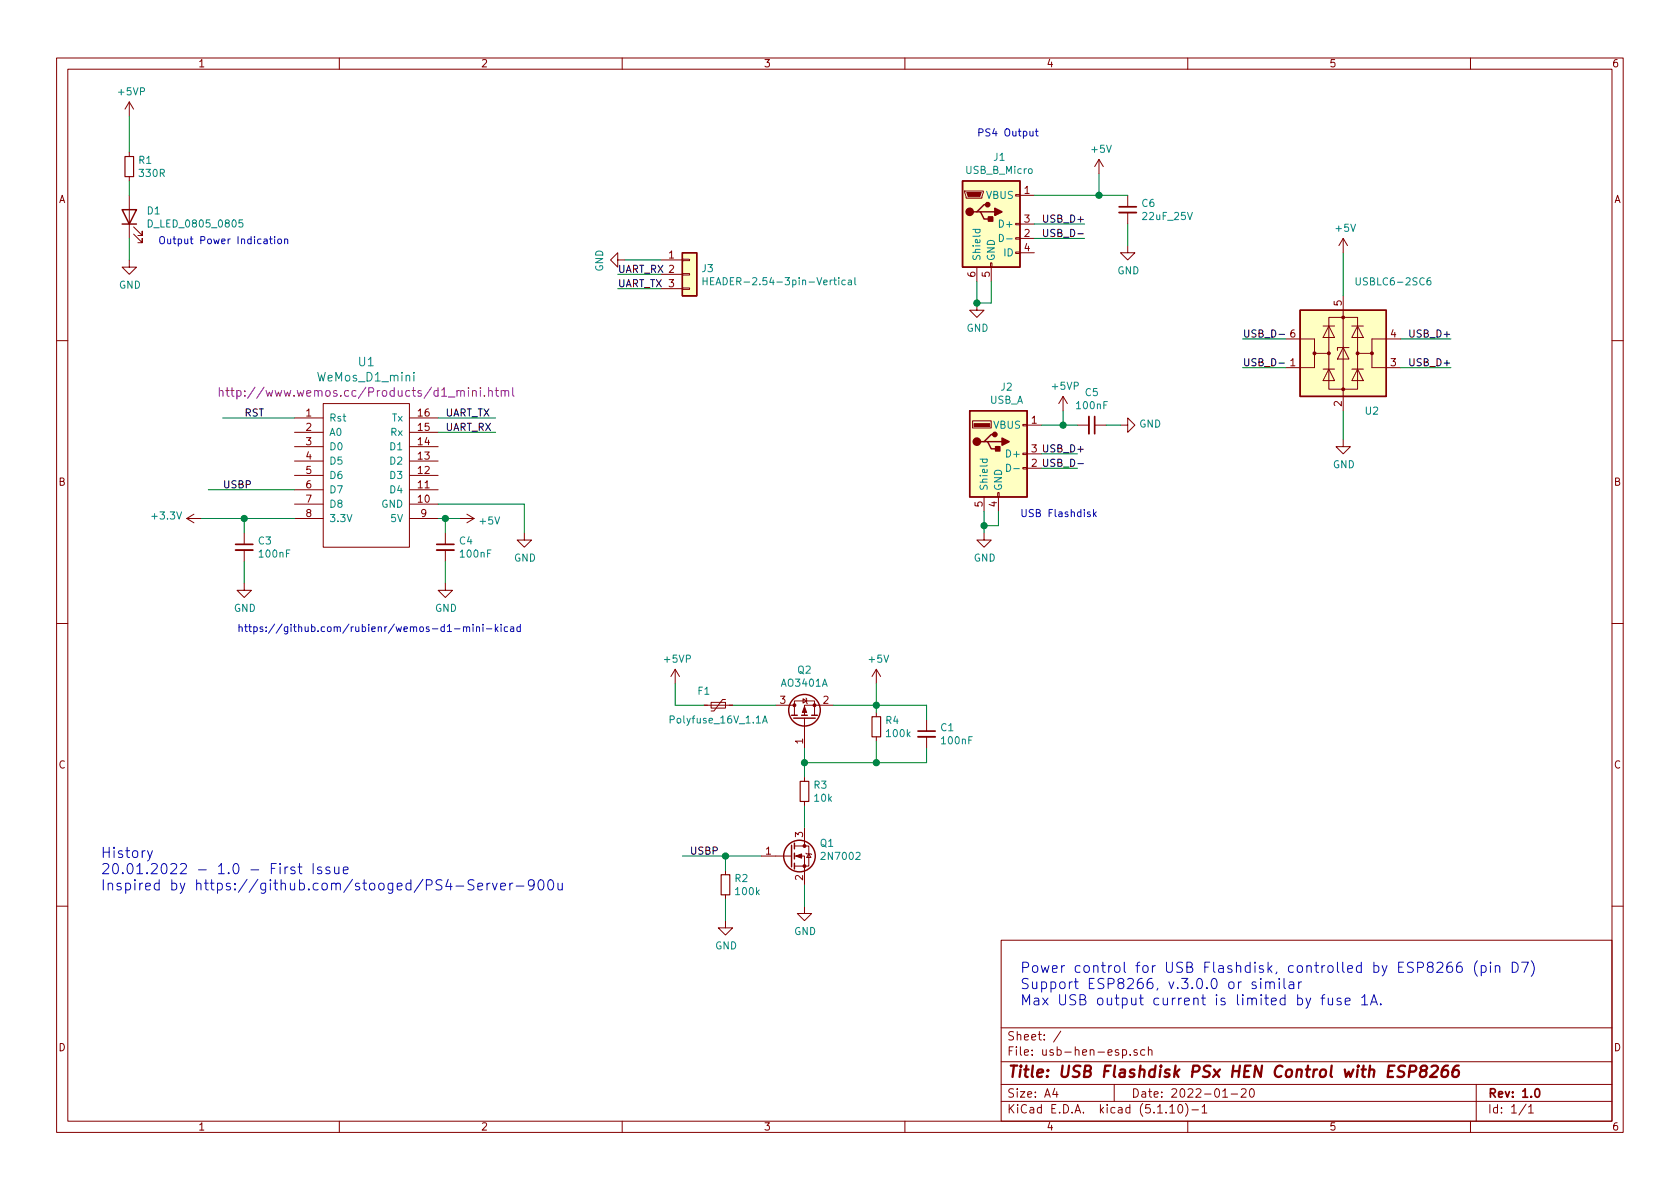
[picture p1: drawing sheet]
EESchema Schematic File Version 4
EELAYER 30 0
EELAYER END
$Descr A4 11693 8268
encoding utf-8
Sheet 1 1
Title "USB Flashdisk PSx HEN Control with ESP8266"
Date "2022-01-20"
Rev "1.0"
Comp ""
Comment1 ""
Comment2 ""
Comment3 ""
Comment4 ""
$EndDescr
$Comp
L wemos_mini:WeMos_D1_mini U1
U 1 1
P 2550 3250
F 0 "U1" H 2550 3993 60  0000 C CNN
F 1 "WeMos_D1_mini" H 2550 3887 60  0000 C CNN
F 2 "wemos-d1-mini:wemos-d1-mini-connectors-only" H 3100 2550 60  0001 C CNN
F 3 "http://www.wemos.cc/Products/d1_mini.html" H 2550 3781 60  0000 C CNN
	1    2550 3250
	1    0    0    -1  
$EndComp
$Comp
L power:GND #PWR0101
U 1 1
P 3650 3700
F 0 "#PWR0101" H 3650 3450 50  0001 C CNN
F 1 "GND" H 3655 3527 50  0000 C CNN
F 2 "" H 3650 3700 50  0001 C CNN
F 3 "" H 3650 3700 50  0001 C CNN
	1    3650 3700
	1    0    0    -1  
$EndComp
Wire Wire Line
	3050 3500 3650 3500
Wire Wire Line
	3650 3500 3650 3700
$Comp
L Connector:USB_B_Micro J1
U 1 1
P 6900 1550
F 0 "J1" H 6957 2017 50  0000 C CNN
F 1 "USB_B_Micro" H 6957 1926 50  0000 C CNN
F 2 "usb-hen-esp:USB_Micro-Jing Extension" H 7050 1500 50  0001 C CNN
F 3 "~" H 7050 1500 50  0001 C CNN
	1    6900 1550
	1    0    0    -1  
$EndComp
$Comp
L Connector:USB_A J2
U 1 1
P 6950 3150
F 0 "J2" H 7007 3617 50  0000 C CNN
F 1 "USB_A" H 7007 3526 50  0000 C CNN
F 2 "Connector_USB:USB_A_Molex_67643_Horizontal" H 7100 3100 50  0001 C CNN
F 3 "" H 7100 3100 50  0001 C CNN
	1    6950 3150
	1    0    0    -1  
$EndComp
Wire Wire Line
	7250 3150 7500 3150
Wire Wire Line
	7250 3250 7500 3250
Text Label 7250 3150 0    50   ~ 0
USB_D+
Text Label 7250 3250 0    50   ~ 0
USB_D-
Wire Wire Line
	7200 1550 7550 1550
Wire Wire Line
	7200 1650 7550 1650
Text Label 7250 1550 0    50   ~ 0
USB_D+
Text Label 7250 1650 0    50   ~ 0
USB_D-
$Comp
L power:GND #PWR0102
U 1 1
P 6800 2100
F 0 "#PWR0102" H 6800 1850 50  0001 C CNN
F 1 "GND" H 6805 1927 50  0000 C CNN
F 2 "" H 6800 2100 50  0001 C CNN
F 3 "" H 6800 2100 50  0001 C CNN
	1    6800 2100
	1    0    0    -1  
$EndComp
Wire Wire Line
	6800 1950 6800 2100
Wire Wire Line
	6800 2100 6900 2100
Wire Wire Line
	6900 2100 6900 1950
Connection ~ 6800 2100
$Comp
L power:GND #PWR0103
U 1 1
P 6850 3700
F 0 "#PWR0103" H 6850 3450 50  0001 C CNN
F 1 "GND" H 6855 3527 50  0000 C CNN
F 2 "" H 6850 3700 50  0001 C CNN
F 3 "" H 6850 3700 50  0001 C CNN
	1    6850 3700
	1    0    0    -1  
$EndComp
Wire Wire Line
	6850 3650 6950 3650
Wire Wire Line
	6950 3650 6950 3550
Wire Wire Line
	6850 3550 6850 3650
Connection ~ 6850 3650
Wire Wire Line
	6850 3650 6850 3700
$Comp
L power:+5V #PWR0104
U 1 1
P 7650 1200
F 0 "#PWR0104" H 7650 1050 50  0001 C CNN
F 1 "+5V" H 7665 1373 50  0000 C CNN
F 2 "" H 7650 1200 50  0001 C CNN
F 3 "" H 7650 1200 50  0001 C CNN
	1    7650 1200
	1    0    0    -1  
$EndComp
$Comp
L power:+5V #PWR0105
U 1 1
P 3200 3600
F 0 "#PWR0105" H 3200 3450 50  0001 C CNN
F 1 "+5V" V 3215 3728 50  0000 L CNN
F 2 "" H 3200 3600 50  0001 C CNN
F 3 "" H 3200 3600 50  0001 C CNN
	1    3200 3600
	0    1    1    0   
$EndComp
Wire Wire Line
	3050 3600 3100 3600
Wire Wire Line
	3100 3700 3100 3600
Connection ~ 3100 3600
Wire Wire Line
	3100 3600 3200 3600
$Comp
L power:GND #PWR0106
U 1 1
P 3100 4050
F 0 "#PWR0106" H 3100 3800 50  0001 C CNN
F 1 "GND" H 3105 3877 50  0000 C CNN
F 2 "" H 3100 4050 50  0001 C CNN
F 3 "" H 3100 4050 50  0001 C CNN
	1    3100 4050
	1    0    0    -1  
$EndComp
Wire Wire Line
	3100 3900 3100 4050
Wire Wire Line
	7200 1350 7650 1350
Wire Wire Line
	7650 1350 7650 1200
$Comp
L 0Keyhas_C0805_Basic:22uF_25V C6
U 1 1
P 7850 1450
F 0 "C6" H 7942 1496 50  0000 L CNN
F 1 "22uF_25V" H 7942 1405 50  0000 L CNN
F 2 "Capacitor_SMD:C_0805_2012Metric" H 7888 1300 50  0001 C CNN
F 3 "https://datasheet.lcsc.com/szlcsc/Samsung-Electro-Mechanics-CL21A226MAQNNNE_C45783.pdf" V 7850 1450 50  0001 C CNN
F 4 "C45783" V 7850 1450 50  0001 C CNN "LCSC"
	1    7850 1450
	1    0    0    -1  
$EndComp
Wire Wire Line
	7650 1350 7850 1350
Connection ~ 7650 1350
$Comp
L power:GND #PWR0107
U 1 1
P 7850 1700
F 0 "#PWR0107" H 7850 1450 50  0001 C CNN
F 1 "GND" H 7855 1527 50  0000 C CNN
F 2 "" H 7850 1700 50  0001 C CNN
F 3 "" H 7850 1700 50  0001 C CNN
	1    7850 1700
	1    0    0    -1  
$EndComp
Wire Wire Line
	7850 1550 7850 1700
$Comp
L power:+5VP #PWR0108
U 1 1
P 7400 2850
F 0 "#PWR0108" H 7400 2700 50  0001 C CNN
F 1 "+5VP" H 7415 3023 50  0000 C CNN
F 2 "" H 7400 2850 50  0001 C CNN
F 3 "" H 7400 2850 50  0001 C CNN
	1    7400 2850
	1    0    0    -1  
$EndComp
Wire Wire Line
	7250 2950 7400 2950
Wire Wire Line
	7400 2950 7400 2850
Wire Wire Line
	7500 2950 7400 2950
Connection ~ 7400 2950
$Comp
L power:GND #PWR0109
U 1 1
P 7800 2950
F 0 "#PWR0109" H 7800 2700 50  0001 C CNN
F 1 "GND" V 7805 2822 50  0000 R CNN
F 2 "" H 7800 2950 50  0001 C CNN
F 3 "" H 7800 2950 50  0001 C CNN
	1    7800 2950
	0    -1   -1   0   
$EndComp
Wire Wire Line
	7700 2950 7800 2950
$Comp
L 0Keyhas_transistors_N:2N7002 Q1
U 1 1
P 5500 5950
F 0 "Q1" H 5704 6041 50  0000 L CNN
F 1 "2N7002" H 5704 5950 50  0000 L CNN
F 2 "Package_TO_SOT_SMD:SOT-23" H 5700 5875 50  0001 L CIN
F 3 "https://www.diodes.com/assets/Datasheets/ds30896.pdf" H 5500 5950 50  0001 L CNN
F 4 "C8545" H 5704 5859 50  0001 L CNN "JLCSMT"
	1    5500 5950
	1    0    0    -1  
$EndComp
$Comp
L power:GND #PWR0110
U 1 1
P 5600 6300
F 0 "#PWR0110" H 5600 6050 50  0001 C CNN
F 1 "GND" H 5605 6127 50  0000 C CNN
F 2 "" H 5600 6300 50  0001 C CNN
F 3 "" H 5600 6300 50  0001 C CNN
	1    5600 6300
	1    0    0    -1  
$EndComp
Wire Wire Line
	5600 6150 5600 6300
Wire Wire Line
	5300 5950 5050 5950
$Comp
L power:GND #PWR0111
U 1 1
P 5050 6400
F 0 "#PWR0111" H 5050 6150 50  0001 C CNN
F 1 "GND" H 5055 6227 50  0000 C CNN
F 2 "" H 5050 6400 50  0001 C CNN
F 3 "" H 5050 6400 50  0001 C CNN
	1    5050 6400
	1    0    0    -1  
$EndComp
$Comp
L Transistor_FET:AO3401A Q2
U 1 1
P 5600 5000
F 0 "Q2" V 5942 5000 50  0000 C CNN
F 1 "AO3401A" V 5851 5000 50  0000 C CNN
F 2 "Package_TO_SOT_SMD:SOT-23" H 5800 4925 50  0001 L CIN
F 3 "http://www.aosmd.com/pdfs/datasheet/AO3401A.pdf" H 5600 5000 50  0001 L CNN
	1    5600 5000
	0    -1   -1   0   
$EndComp
Wire Wire Line
	6100 4950 6100 4900
Wire Wire Line
	6100 5150 6100 5300
Wire Wire Line
	5800 4900 6100 4900
Connection ~ 6100 4900
Wire Wire Line
	5600 5200 5600 5300
Wire Wire Line
	5600 5300 6100 5300
Wire Wire Line
	5600 5300 5600 5400
Connection ~ 5600 5300
Wire Wire Line
	5600 5600 5600 5750
Wire Wire Line
	6450 4900 6450 5000
Wire Wire Line
	6100 4900 6450 4900
Wire Wire Line
	6100 5300 6450 5300
Wire Wire Line
	6450 5300 6450 5200
Connection ~ 6100 5300
$Comp
L power:+5V #PWR0112
U 1 1
P 6100 4750
F 0 "#PWR0112" H 6100 4600 50  0001 C CNN
F 1 "+5V" H 6115 4923 50  0000 C CNN
F 2 "" H 6100 4750 50  0001 C CNN
F 3 "" H 6100 4750 50  0001 C CNN
	1    6100 4750
	1    0    0    -1  
$EndComp
Wire Wire Line
	6100 4750 6100 4900
$Comp
L power:+5VP #PWR0113
U 1 1
P 4700 4750
F 0 "#PWR0113" H 4700 4600 50  0001 C CNN
F 1 "+5VP" H 4715 4923 50  0000 C CNN
F 2 "" H 4700 4750 50  0001 C CNN
F 3 "" H 4700 4750 50  0001 C CNN
	1    4700 4750
	1    0    0    -1  
$EndComp
Wire Wire Line
	4700 4750 4700 4900
Wire Wire Line
	2050 3600 1700 3600
Wire Wire Line
	1700 3600 1700 3700
$Comp
L power:GND #PWR0114
U 1 1
P 1700 4050
F 0 "#PWR0114" H 1700 3800 50  0001 C CNN
F 1 "GND" H 1705 3877 50  0000 C CNN
F 2 "" H 1700 4050 50  0001 C CNN
F 3 "" H 1700 4050 50  0001 C CNN
	1    1700 4050
	1    0    0    -1  
$EndComp
Wire Wire Line
	1700 3900 1700 4050
$Comp
L power:+3.3V #PWR0115
U 1 1
P 1400 3600
F 0 "#PWR0115" H 1400 3450 50  0001 C CNN
F 1 "+3.3V" V 1415 3728 50  0000 L CNN
F 2 "" H 1400 3600 50  0001 C CNN
F 3 "" H 1400 3600 50  0001 C CNN
	1    1400 3600
	0    -1   -1   0   
$EndComp
Wire Wire Line
	1400 3600 1700 3600
Connection ~ 1700 3600
Wire Wire Line
	5050 5950 4750 5950
Connection ~ 5050 5950
Text Label 4800 5950 0    50   ~ 0
USBP
Wire Wire Line
	2050 3400 1450 3400
Text Label 1550 3400 0    50   ~ 0
USBP
$Comp
L Power_Protection:USBLC6-2SC6 U2
U 1 1
P 9350 2450
F 0 "U2" H 9550 2050 50  0000 C CNN
F 1 "USBLC6-2SC6" H 9700 2950 50  0000 C CNN
F 2 "Package_TO_SOT_SMD:SOT-23-6" H 9350 1950 50  0001 C CNN
F 3 "https://www.st.com/resource/en/datasheet/usblc6-2.pdf" H 9550 2800 50  0001 C CNN
	1    9350 2450
	1    0    0    -1  
$EndComp
$Comp
L power:+5V #PWR0118
U 1 1
P 9350 1750
F 0 "#PWR0118" H 9350 1600 50  0001 C CNN
F 1 "+5V" H 9365 1923 50  0000 C CNN
F 2 "" H 9350 1750 50  0001 C CNN
F 3 "" H 9350 1750 50  0001 C CNN
	1    9350 1750
	1    0    0    -1  
$EndComp
Wire Wire Line
	9350 1750 9350 2050
$Comp
L power:GND #PWR0119
U 1 1
P 9350 3050
F 0 "#PWR0119" H 9350 2800 50  0001 C CNN
F 1 "GND" H 9355 2877 50  0000 C CNN
F 2 "" H 9350 3050 50  0001 C CNN
F 3 "" H 9350 3050 50  0001 C CNN
	1    9350 3050
	1    0    0    -1  
$EndComp
Wire Wire Line
	9350 2850 9350 3050
Wire Wire Line
	8950 2350 8650 2350
Wire Wire Line
	8950 2550 8650 2550
Text Label 8650 2350 0    50   ~ 0
USB_D-
Text Label 8650 2550 0    50   ~ 0
USB_D-
Wire Wire Line
	9750 2350 10100 2350
Wire Wire Line
	9750 2550 10100 2550
Text Label 9800 2350 0    50   ~ 0
USB_D+
Text Label 9800 2550 0    50   ~ 0
USB_D+
Wire Wire Line
	900  1250 900  1350
$Comp
L power:GND #PWR0120
U 1 1
P 900 1800
F 0 "#PWR0120" H 900 1550 50  0001 C CNN
F 1 "GND" H 905 1627 50  0000 C CNN
F 2 "" H 900 1800 50  0001 C CNN
F 3 "" H 900 1800 50  0001 C CNN
	1    900  1800
	1    0    0    -1  
$EndComp
Wire Wire Line
	900  1650 900  1800
$Comp
L power:+5VP #PWR0121
U 1 1
P 900 800
F 0 "#PWR0121" H 900 650 50  0001 C CNN
F 1 "+5VP" H 915 973 50  0000 C CNN
F 2 "" H 900 800 50  0001 C CNN
F 3 "" H 900 800 50  0001 C CNN
	1    900  800 
	1    0    0    -1  
$EndComp
Wire Wire Line
	900  800  900  1050
$Comp
L 0Keyhas_C0805_Basic:100nF C3
U 1 1
P 1700 3800
F 0 "C3" H 1792 3846 50  0000 L CNN
F 1 "100nF" H 1792 3755 50  0000 L CNN
F 2 "Capacitor_SMD:C_0805_2012Metric" H 1738 3650 50  0001 C CNN
F 3 "https://datasheet.lcsc.com/szlcsc/YAGEO-CC0805KRX7R9BB104_C49678.pdf" V 1700 3800 50  0001 C CNN
F 4 "C49678" V 1700 3800 50  0001 C CNN "LCSC"
	1    1700 3800
	1    0    0    -1  
$EndComp
$Comp
L 0Keyhas_C0805_Basic:100nF C4
U 1 1
P 3100 3800
F 0 "C4" H 3192 3846 50  0000 L CNN
F 1 "100nF" H 3192 3755 50  0000 L CNN
F 2 "Capacitor_SMD:C_0805_2012Metric" H 3138 3650 50  0001 C CNN
F 3 "https://datasheet.lcsc.com/szlcsc/YAGEO-CC0805KRX7R9BB104_C49678.pdf" V 3100 3800 50  0001 C CNN
F 4 "C49678" V 3100 3800 50  0001 C CNN "LCSC"
	1    3100 3800
	1    0    0    -1  
$EndComp
$Comp
L 0Keyhas_C0805_Basic:100nF C1
U 1 1
P 6450 5100
F 0 "C1" H 6542 5146 50  0000 L CNN
F 1 "100nF" H 6542 5055 50  0000 L CNN
F 2 "Capacitor_SMD:C_0805_2012Metric" H 6488 4950 50  0001 C CNN
F 3 "https://datasheet.lcsc.com/szlcsc/YAGEO-CC0805KRX7R9BB104_C49678.pdf" V 6450 5100 50  0001 C CNN
F 4 "C49678" V 6450 5100 50  0001 C CNN "LCSC"
	1    6450 5100
	1    0    0    -1  
$EndComp
$Comp
L 0Keyhas_C0805_Basic:100nF C5
U 1 1
P 7600 2950
F 0 "C5" V 7371 2950 50  0000 C CNN
F 1 "100nF" V 7462 2950 50  0000 C CNN
F 2 "Capacitor_SMD:C_0805_2012Metric" H 7638 2800 50  0001 C CNN
F 3 "https://datasheet.lcsc.com/szlcsc/YAGEO-CC0805KRX7R9BB104_C49678.pdf" V 7600 2950 50  0001 C CNN
F 4 "C49678" V 7600 2950 50  0001 C CNN "LCSC"
	1    7600 2950
	0    1    1    0   
$EndComp
Wire Wire Line
	5050 6250 5050 6400
Wire Wire Line
	5050 5950 5050 6050
$Comp
L 0Keyhas_R0805_Basic:330R R1
U 1 1
P 900 1150
F 0 "R1" H 959 1196 50  0000 L CNN
F 1 "330R" H 959 1105 50  0000 L CNN
F 2 "Resistor_SMD:R_0805_2012Metric" V 830 1150 50  0001 C CNN
F 3 "https://datasheet.lcsc.com/szlcsc/Uniroyal-Elec-0805W8F3300T5E_C17630.pdf" V 900 1150 50  0001 C CNN
F 4 "C17630" V 900 1150 50  0001 C CNN "LCSC"
	1    900  1150
	1    0    0    -1  
$EndComp
$Comp
L 0Keyhas_R0805_Basic:100k R2
U 1 1
P 5050 6150
F 0 "R2" H 5109 6196 50  0000 L CNN
F 1 "100k" H 5109 6105 50  0000 L CNN
F 2 "Resistor_SMD:R_0805_2012Metric" V 4980 6150 50  0001 C CNN
F 3 "https://datasheet.lcsc.com/szlcsc/Uniroyal-Elec-0805W8F1003T5E_C17407.pdf" V 5050 6150 50  0001 C CNN
F 4 "C17407" V 5050 6150 50  0001 C CNN "LCSC"
	1    5050 6150
	1    0    0    -1  
$EndComp
$Comp
L 0Keyhas_R0805_Basic:100k R4
U 1 1
P 6100 5050
F 0 "R4" H 6159 5096 50  0000 L CNN
F 1 "100k" H 6159 5005 50  0000 L CNN
F 2 "Resistor_SMD:R_0805_2012Metric" V 6030 5050 50  0001 C CNN
F 3 "https://datasheet.lcsc.com/szlcsc/Uniroyal-Elec-0805W8F1003T5E_C17407.pdf" V 6100 5050 50  0001 C CNN
F 4 "C17407" V 6100 5050 50  0001 C CNN "LCSC"
	1    6100 5050
	1    0    0    -1  
$EndComp
$Comp
L 0Keyhas_R0805_Basic:10k R3
U 1 1
P 5600 5500
F 0 "R3" H 5659 5546 50  0000 L CNN
F 1 "10k" H 5659 5455 50  0000 L CNN
F 2 "Resistor_SMD:R_0805_2012Metric" V 5530 5500 50  0001 C CNN
F 3 "https://datasheet.lcsc.com/szlcsc/Uniroyal-Elec-0805W8F1002T5E_C17414.pdf" V 5600 5500 50  0001 C CNN
F 4 "C17414" V 5600 5500 50  0001 C CNN "LCSC"
	1    5600 5500
	1    0    0    -1  
$EndComp
$Comp
L 0Keyhas_LED_Basic:D_LED_0805_0805 D1
U 1 1
P 900 1500
F 0 "D1" V 939 1382 50  0000 R CNN
F 1 "D_LED_0805_0805" V 848 1382 50  0000 R CNN
F 2 "LED_SMD:LED_0805_2012Metric_Pad1.15x1.40mm_HandSolder" H 900 1500 50  0001 C CNN
F 3 "https://datasheet.lcsc.com/szlcsc/Hubei-KENTO-Elec-Green-0805-Iv-207-249-mcd-atIF-20mA_C2297.pdf" V 900 1500 50  0001 C CNN
F 4 "C2297" V 900 1500 50  0001 C CNN "LCSC"
	1    900  1500
	0    -1   -1   0   
$EndComp
Text Label 1700 2900 0    50   ~ 0
RST
Wire Wire Line
	2050 2900 1550 2900
$Comp
L 0Keyhas_fuses:Polyfuse_16V_1.1A F1
U 1 1
P 5000 4900
F 0 "F1" V 4900 4800 50  0000 C CNN
F 1 "Polyfuse_16V_1.1A" V 5100 4900 50  0000 C CNN
F 2 "Fuse:Fuse_1812_4532Metric_Pad1.30x3.40mm_HandSolder" H 5050 4700 50  0001 L CNN
F 3 "https://www.tme.eu/Document/f9b848db97c904deeb98e6f7f28be5c7/0ZCG+Nov2016.pdf" H 5000 4900 50  0001 C CNN
F 4 "0ZCG0110AF2C" H 5000 4900 50  0001 C CNN "TME"
	1    5000 4900
	0    1    1    0   
$EndComp
Wire Wire Line
	4700 4900 4900 4900
Wire Wire Line
	5100 4900 5400 4900
$Comp
L 0Keyhas_connector-header:HEADER-2.54-3pin-Vertical J3
U 1 1
P 4800 1900
F 0 "J3" H 4880 1942 50  0000 L CNN
F 1 "HEADER-2.54-3pin-Vertical" H 4880 1851 50  0000 L CNN
F 2 "Connector_PinHeader_2.54mm:PinHeader_1x03_P2.54mm_Vertical" H 4800 1900 50  0001 C CNN
F 3 "" H 4800 1900 50  0001 C CNN
	1    4800 1900
	1    0    0    -1  
$EndComp
$Comp
L power:GND #PWR0116
U 1 1
P 4350 1800
F 0 "#PWR0116" H 4350 1550 50  0001 C CNN
F 1 "GND" H 4355 1627 50  0000 C CNN
F 2 "" H 4350 1800 50  0001 C CNN
F 3 "" H 4350 1800 50  0001 C CNN
	1    4350 1800
	0    1    1    0   
$EndComp
Wire Wire Line
	4350 1800 4600 1800
Wire Wire Line
	4600 1900 4300 1900
Wire Wire Line
	4600 2000 4300 2000
Text Label 4300 1900 0    50   ~ 0
UART_RX
Text Label 4300 2000 0    50   ~ 0
UART_TX
Wire Wire Line
	3050 2900 3450 2900
Wire Wire Line
	3050 3000 3450 3000
Text Label 3100 2900 0    50   ~ 0
UART_TX
Text Label 3100 3000 0    50   ~ 0
UART_RX
Text Notes 1650 4400 0    50   ~ 0
https://github.com/rubienr/wemos-d1-mini-kicad
Text Notes 1100 1700 0    50   ~ 0
Output Power Indication\n
Text Notes 6800 950  0    50   ~ 0
PS4 Output\n
Text Notes 7100 3600 0    50   ~ 0
USB Flashdisk\n
Text Notes 700  6200 0    71   ~ 0
History\n20.01.2022 - 1.0 - First Issue\nInspired by https://github.com/stooged/PS4-Server-900u
Text Notes 7100 7000 0    71   ~ 0
Power control for USB Flashdisk, controlled by ESP8266 (pin D7)\nSupport ESP8266, v.3.0.0 or similar\nMax USB output current is limited by fuse 1A. 
$EndSCHEMATC
